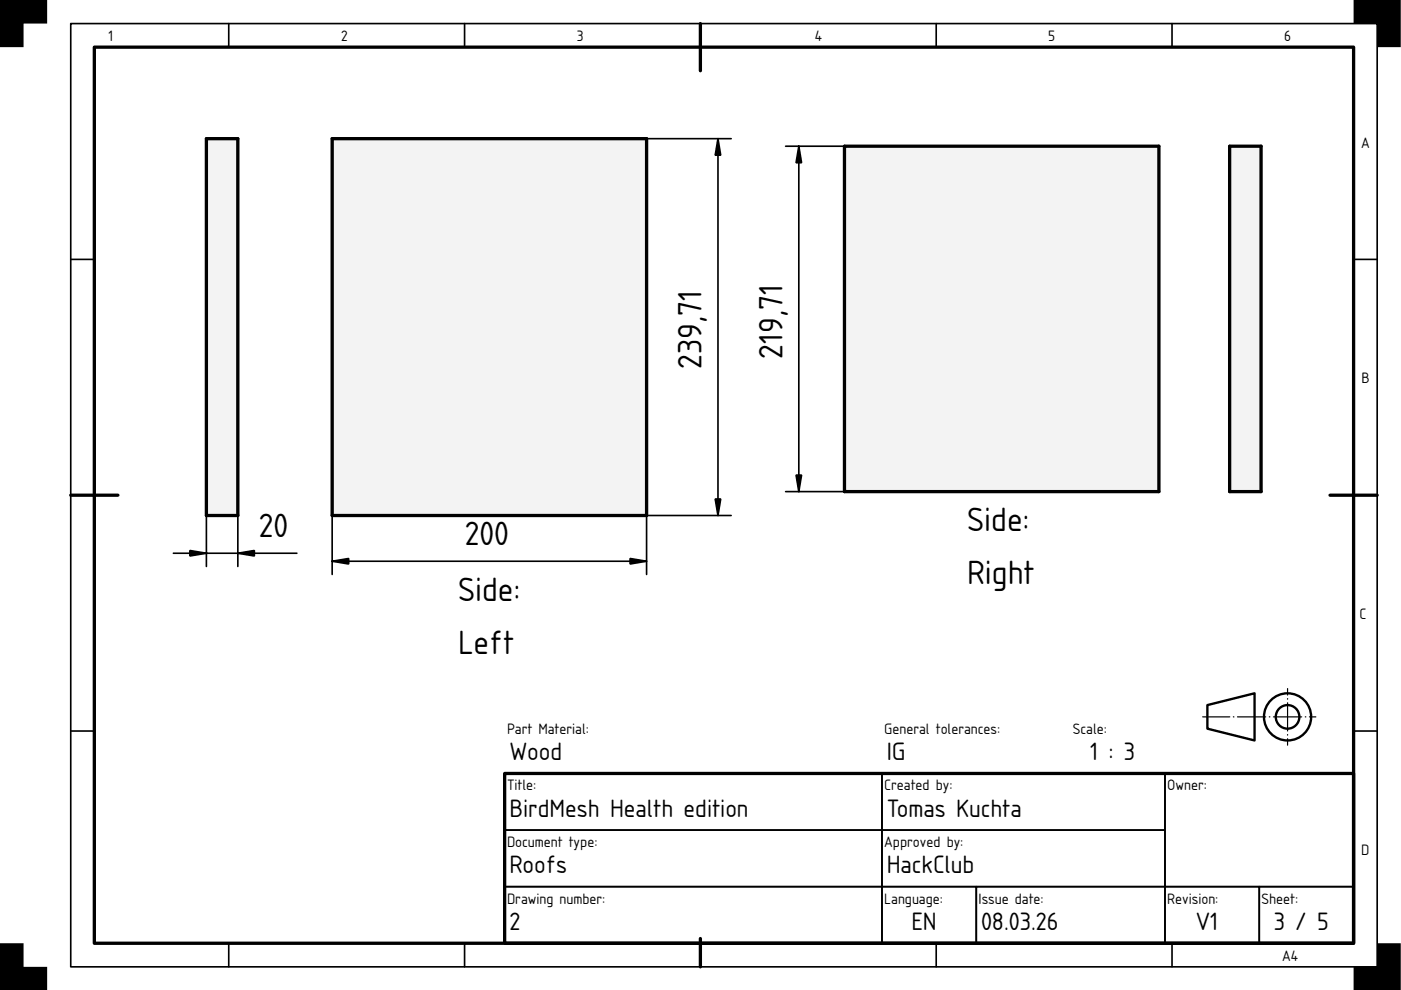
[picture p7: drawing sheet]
<svg xmlns="http://www.w3.org/2000/svg" width="297mm" height="210mm" viewBox="0 0 297 210" stroke-linecap="round" stroke-linejoin="round" font-family="sans-serif">
<path d="M20 10h267v190h-267zM148.5 5v10M15 105h10M282 105h10M107 164h180v36h-180zM148.5 199v6" fill="none" stroke="#000" stroke-width=".7"/>
<g fill="none" stroke="#000" stroke-width=".35">
<path d="M15 5h277v200h-277zM48.5 5v5M98.5 5v5M198.5 5v5M248.5 5v5M15 55h5M287 55h5M15 155h5M287 155h5M107 164h80v12h-80zM107 176h80v12h-80zM187 176h60v12h-60z"/>
<path d="M187 164h60v12h-60zM247 164h40v24h-40zM48.5 200v5M98.5 200v5M107 188h80v12h-80zM187 188h20v12h-20zM198.5 200v5M207 188h40v12h-40zM247 188h20v12h-20zM248.5 200v5M267 188h20v12h-20z"/>
</g>
<path d="M0 0h10v5h-5v5h-5zM287 0h10v10h-5v-5h-5zM0 200h5v5h5v5h-10zM292 200h5v10h-10v-5h5z" fill="#000"/>
<g fill="none" stroke="#000" stroke-width=".5">
<path d="M256 149.5l10-2.5v10l-10-2.5z"/>
<circle cx="273" cy="152" r="5"/>
<circle cx="273" cy="152" r="2.5"/>
</g>
<path d="M255 152h24" fill="none" stroke="#000" stroke-width=".25" stroke-dasharray="6 .7 .1 .7" stroke-dashoffset=".2"/>
<path d="M273 158v-12" fill="none" stroke="#000" stroke-width=".25" stroke-dasharray="6 .7 .1 .7" stroke-dashoffset="4.6"/>
<path d="M103.8 69.3h.1" fill="none" stroke="#000" stroke-width=".21"/>
<path d="M70.4 29.4h66.7v79.9h-66.7z" fill-rule="evenodd" fill="#f1f3f5"/>
<path d="M70.4 29.4h66.7v79.9h-66.7z" fill="none" stroke="#000" stroke-width=".7"/>
<path d="M137.1 29.4h17.9M152.2 29.4v79.9M70.4 119h66.7M70.4 109.3v12.5M155 109.3h-17.9v12.5" fill="none" stroke="#000" stroke-width=".35"/>
<path d="M152.2 29.4l.6 3.5h-1.2zM70.4 119l3.5-.6v1.2zM133.6 118.4l3.5 .6-3.5 .6zM151.6 105.8h1.2l-.6 3.5z" fill="#000" stroke="#000" stroke-width=".35"/>
<path d="M43.8 29.4h6.6v79.9h-6.6z" fill-rule="evenodd" fill="#f1f3f5"/>
<path d="M43.8 29.4h6.6v79.9h-6.6z" fill="none" stroke="#000" stroke-width=".7"/>
<path d="M36.8 117.3h26.1M43.8 109.3v10.8M50.4 109.3v10.8" fill="none" stroke="#000" stroke-width=".35"/>
<path d="M40.3 116.7l3.5 .6-3.5 .6zM50.4 117.3l3.5-.6v1.2z" fill="#000" stroke="#000" stroke-width=".35"/>
<path d="M212.4 67.6h.1" fill="none" stroke="#000" stroke-width=".21"/>
<path d="M179 31h66.7v73.2h-66.7z" fill-rule="evenodd" fill="#f1f3f5"/>
<path d="M179 31h66.7v73.2h-66.7z" fill="none" stroke="#000" stroke-width=".7"/>
<path d="M166.6 31h12.4M169.4 31v73.2M166.6 104.2h12.4" fill="none" stroke="#000" stroke-width=".35"/>
<path d="M169.4 31l.5 3.5h-1.1zM168.8 100.7h1.1l-.5 3.5z" fill="#000" stroke="#000" stroke-width=".35"/>
<path d="M260.7 31h6.7v73.2h-6.7z" fill-rule="evenodd" fill="#f1f3f5"/>
<path d="M260.7 31h6.7v73.2h-6.7z" fill="none" stroke="#000" stroke-width=".7"/>
<g font-size="6.7">
<text x="165.9" y="76" transform="rotate(-90 165.9 76)">219,71</text>
<text x="148.7" y="78.2" transform="rotate(-90 148.7 78.2)">239,71</text>
<text x="54.9" y="113.8">20</text>
<text x="205.1" y="112.6">Side:</text>
<text x="98.5" y="115.5">200</text>
<text x="205.1" y="123.8">Right</text>
<text x="97.1" y="127.5">Side:</text>
<text x="97.1" y="138.7">Left</text>
</g>
<g font-size="5">
<text x="108" y="161.2">Wood</text>
<text x="188" y="161.2">IG</text>
<text x="231.1" y="161.2">1 : 3</text>
<text x="108" y="173.2">BirdMesh Health edition</text>
<text x="188" y="173.2">Tomas Kuchta</text>
<text x="108" y="185.2">Roofs</text>
<text x="188" y="185.2">HackClub</text>
<text x="108" y="197.2">2</text>
<text x="193.2" y="197.2">EN</text>
<text x="208" y="197.2">08.03.26</text>
<text x="253.5" y="197.2">V1</text>
<text x="270.1" y="197.2">3 / 5</text>
</g>
<g font-size="3">
<text x="23" y="8.8">1</text>
<text x="72.3" y="8.8">2</text>
<text x="122.3" y="8.8">3</text>
<text x="172.7" y="8.8">4</text>
<text x="222.3" y="8.8">5</text>
<text x="272.3" y="8.8">6</text>
<text x="288.6" y="31.3">A</text>
<text x="288.6" y="81.3">B</text>
<text x="288.3" y="131.3">C</text>
<text x="107.5" y="155.6">Part Material:</text>
<text x="187.5" y="155.6">General tolerances:</text>
<text x="227.5" y="155.6">Scale:</text>
<text x="107.5" y="167.6">Title:</text>
<text x="187.5" y="167.6">Created by:</text>
<text x="247.5" y="167.6">Owner:</text>
<text x="107.5" y="179.6">Document type:</text>
<text x="187.5" y="179.6">Approved by:</text>
<text x="288.6" y="181.3">D</text>
<text x="107.5" y="191.6">Drawing number:</text>
<text x="187.5" y="191.6">Language:</text>
<text x="207.5" y="191.6">Issue date:</text>
<text x="247.5" y="191.6">Revision:</text>
<text x="267.5" y="191.6">Sheet:</text>
<text x="271.8" y="203.8">A4</text>
</g>
</svg>
